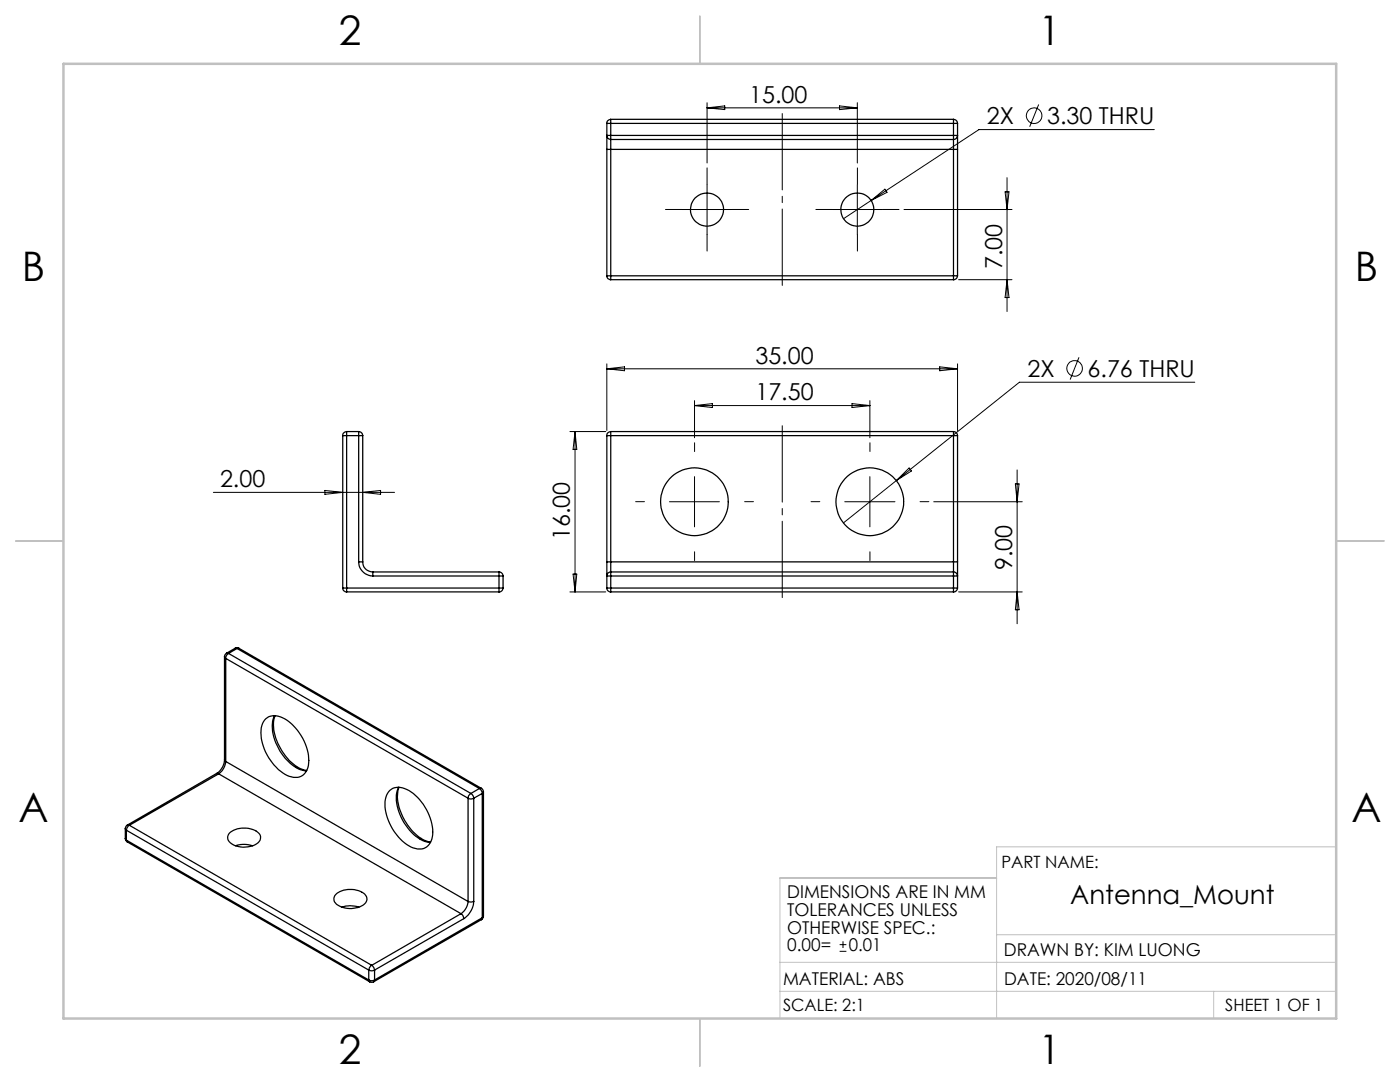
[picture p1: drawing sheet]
<svg xmlns="http://www.w3.org/2000/svg" width="279mm" height="216mm" viewBox="0 0 279 216" stroke-linecap="round" stroke-linejoin="round" font-family="sans-serif">
<g fill="none" stroke="#000" stroke-width=".2">
<path d="M141.1 20.5v12M141.1 36.8v10M141.1 21.5h30M141.1 21.5l3.5-.4v.8zM167.5 21.1l3.6 .4-3.6 .4zM171.1 20.5v12M171.1 36.8v10M200.6 38.3h.8l-.4 3.5zM201 35.5v26.7M207.3 20.8l-1.8 4.5M230.4 25.9h-35l-27.1 17.7M136.1 41.8h10"/>
<path d="M166.1 41.8h10M173.8 40l2.8-2.3 .4 .7zM180.4 41.8h21.6M191.3 55.8h10.7M201 55.8l.4 3.6h-.8zM121.1 72.6v13.3M121.1 73.6h70M121.1 73.6l3.5-.4v.8zM138.6 79.9v7.4M173.6 79.9v7.4M187.5 73.2l3.6 .4-3.6 .4zM191.1 72.6v13.3"/>
<path d="M215.3 71.3l-1.7 4.4M238.4 76.3h-35l-35.1 28.1M42.6 98.2h36.1M64.8 97.9l3.6 .3-3.6 .4zM72.4 98.2l3.6-.3v.7zM113.7 86.1h7.2M114.8 86.1v32M114.8 86.1l.3 3.6h-.7zM138.6 95.1v10M138.6 80.9h35M138.6 80.9l3.6-.4v.8zM170 80.5l3.6 .4-3.6 .4z"/>
<path d="M173.6 95.1v10M178.9 95.9l2.5-2.5 .5 .6zM202.6 96.6h.8l-.4 3.5zM203 93.8v30.7M113.7 118.1h7.2M114.4 114.5h.7l-.3 3.6zM133.6 100.1h10M168.6 100.1h10M186.3 100.1h17.7M191.3 118.1h12.7M203 118.1l.4 3.6h-.8zM167.6 189.8h1.3"/>
<path d="M167.6 188.5h1.3M168.2 187.8v1.4"/>
<circle cx="206.4" cy="23.1" r="1.56"/>
<circle cx="214.5" cy="73.5" r="1.55"/>
</g>
<path d="M156.1 57.8v-36M156.1 84.1v36" fill="none" stroke="#000" stroke-width=".2" stroke-dasharray="15.2 1.3 1.3 1.3" stroke-dashoffset="-.9"/>
<g fill="none" stroke="#000" stroke-width=".2" stroke-dasharray="15.2 1.3 1.3 1.3">
<path d="M141.1 36.8v-3.3M171.1 36.8v-3.3M136.1 41.8h-3.3M141.1 46.8v3.3M146.1 41.8h3.3M166.1 41.8h-3.3M171.1 46.8v3.3M176.1 41.8h3.3M138.6 90.1v-1.8M173.6 90.1v-1.8M128.6 100.1h-1.7M138.6 110.1v1.8"/>
<path d="M148.6 100.1h1.8M163.6 100.1h-1.7M173.6 110.1v1.8M183.6 100.1h1.8"/>
</g>
<path d="M198.9 175.2h-43.3v28M266.7 169h-67.8v34.2M155.6 192h111.1M155.6 197.8h111.1M198.9 186.5h67.8M242.2 197.8v5.4" fill="none" stroke="#c0c0c0" stroke-width=".2"/>
<path d="M139.7 3.2v9.5M3.1 107.9h9.6M266.7 107.9h9.5M139.7 203.2v9.6" fill="none" stroke="#c0c0c0" stroke-width=".25"/>
<path d="M12.7 12.7h254v190.5h-254z" fill="none" stroke="#c0c0c0" stroke-width=".5"/>
<g fill="none" stroke="#000" stroke-width=".25">
<path d="M121.1 24.6h.8M121.1 27h.8M121.1 27a.78 .78 0 0 0 .8 .8M121.1 29.8h.8M121.1 27v2.8M121.1 24.6v2.4M121.1 29.8v25.2M121.9 23.8a.78 .78 0 0 0-.8 .8M121.9 23.8v.8M121.9 27v.8M121.9 27.8v2M121.9 24.6v2.4"/>
<path d="M121.9 29.8v25.2M121.9 27h68.4M121.9 24.6h68.4M121.9 23.8h68.4M121.9 27.8h68.4M121.9 29.8h68.4M190.3 24.6h.8M190.3 27h.8M190.3 23.8v.8M190.3 23.8a.85 .85 0 0 1 .8 .8M190.3 27v.8M190.3 29.8h.8"/>
<path d="M190.3 27.8v2M190.3 24.6v2.4M190.3 29.8v25.2M191.1 27a.85 .85 0 0 1-.8 .8M191.1 27v2.8M191.1 24.6v2.4M191.1 29.8v25.2M121.1 55h.8M121.1 55a.73 .73 0 0 0 .8 .8M121.9 55v.8M121.9 55h68.4M121.9 55.8h68.4"/>
<path d="M190.3 55h.8M190.3 55v.8M191.1 55a.78 .78 0 0 1-.8 .8M68.4 86.9h.8M68.4 86.9v30.4M69.2 86.1a.78 .78 0 0 0-.8 .8M69.2 86.1v.8M69.2 86.9h2.4M69.2 86.1h2.4M69.2 86.9v30.4M71.6 86.1v.8M71.6 86.1a.85 .85 0 0 1 .8 .8"/>
<path d="M71.6 86.9h.8M71.6 86.9v25.2M72.4 86.9v25.2M121.1 86.9h.8M121.1 86.9v25.2M121.9 86.1v.8M121.9 86.1a.78 .78 0 0 0-.8 .8M121.9 86.9v25.2M121.9 86.9h68.4M121.9 86.1h68.4M190.3 86.9h.8M190.3 86.1v.8"/>
<path d="M190.3 86.1a.85 .85 0 0 1 .8 .8M190.3 86.9v25.2M191.1 86.9v25.2M68.4 117.3a.73 .73 0 0 0 .8 .8M68.4 117.3h.8M69.2 117.3v.8M69.2 117.3h30.4M69.2 118.1h30.4M71.6 112.1a2.88 2.88 0 0 0 2.8 2.8M71.6 112.1h.8M72.4 112.1a1.97 1.97 0 0 0 2 2M74.4 114.1v.8"/>
<path d="M74.4 114.9h25.2M74.4 114.1h25.2M99.6 117.3v.8M99.6 114.1v.8M99.6 117.3h.8M99.6 114.9h.8M99.6 114.1a.85 .85 0 0 1 .8 .8M99.6 114.9v2.4M100.4 117.3a.78 .78 0 0 1-.8 .8M100.4 114.9v2.4M121.1 117.3a.73 .73 0 0 0 .8 .8M121.1 117.3h.8"/>
<path d="M121.1 114.9h.8M121.1 112.1h.8M121.1 112.1v2.8M121.1 114.9v2.4M121.9 117.3v.8M121.9 114.1v.8M121.9 114.1a.78 .78 0 0 0-.8 .8M121.9 112.1v2M121.9 117.3h68.4M121.9 114.9v2.4M121.9 114.9h68.4M121.9 114.1h68.4"/>
<path d="M121.9 118.1h68.4M121.9 112.1h68.4M190.3 114.9h.8M190.3 114.1v.8M190.3 114.1a.85 .85 0 0 1 .8 .8M190.3 117.3h.8M190.3 117.3v.8M190.3 112.1v2M190.3 112.1h.8M190.3 114.9v2.4M191.1 117.3a.78 .78 0 0 1-.8 .8M191.1 112.1v2.8"/>
<path d="M191.1 114.9v2.4M44.8 131.1l.2 .3M44.8 131.1v20.5M45 131.4l48.4 27.9M45 131.4v20.5M45.2 130.4l-.3 .2-.1 .5M45.2 130.4h.4M45.6 130.4a1.11 1.11 0 0 0-.6 1M45.6 130.4l48.4 27.9M46.9 129.4l.3-.1 .5 .1M46.9 129.4h.4M46.9 129.4l-1.7 1"/>
<path d="M47.3 129.4l-1.7 1M47.3 129.4l48.4 27.9M47.7 129.4h-.4M47.7 129.4l48.4 27.9M43.2 154.3l.4 .1M43.2 154.3l-17.8 10.3M43.6 154.4l-17.8 10.3M43.6 154.4l48.4 27.9M44.8 151.6a3.4 3.4 0 0 1-1.6 2.7M44.8 151.6l.2 .3M45 151.9a3.4 3.4 0 0 1-1.4 2.5M45 151.9l48.4 28"/>
<path d="M53 143.4a3.1 3.1 0 0 1 3.8 0 9.9 9.9 0 0 1 4.7 9.7 2.62 2.62 0 0 1-3.8 1.8 10 10 0 0 1-5.6-9.7l.3-.8zM54.8 142.8a7.3 7.3 0 0 0 .8 6.5 8.2 8.2 0 0 0 5.3 4.5h.3M54.9 142.8a7.8 7.8 0 0 0 1.1 6.6 8.2 8.2 0 0 0 5.2 4.3M77.8 157.7a3.1 3.1 0 0 1 3.8 0 10.3 10.3 0 0 1 4.7 9.3 2.64 2.64 0 0 1-3.8 2.2 10 10 0 0 1-5.6-9.7l.3-.8zM79.6 157.1a6.9 6.9 0 0 0 .4 6 8.4 8.4 0 0 0 5.6 5h.3M79.6 157.1a9 9 0 0 0 2.1 8 7.1 7.1 0 0 0 4.2 2.9M93.4 159.3l.4 .1 .7-.1M93.4 159.3v20.6M94 158.3l.3 .3 .2 .7M94 158.3l-.5 .6-.1 .4M94.5 159.3v20.6M95.7 157.3l.3 .3 .2 .7"/>
<path d="M95.7 157.3l-1.7 1M96.1 157.3l.4 .7M96.1 157.3h-.4M96.2 158.3l-1.7 1M96.2 158.3v24.8M96.5 158l-.3 .3M96.5 158v24.8M25 167.3l.1 .4 .3 .3M25 165.3l.2 .4M25 167.3l.2 .3M25 165.3v2M25.2 167.6l.2 .4"/>
<path d="M25.2 165.7l48.4 27.9M25.2 167.6l48.4 27.9M25.2 165.7v1.9M25.4 164.6l-.3 .3-.1 .4M25.4 164.6l.4 .1M25.4 168l48.4 27.9M25.8 164.7l-.4 .4-.2 .6M25.8 164.7l48.4 27.9M45.8 166.2a4.7 4.7 0 0 1 6 .2 1.44 1.44 0 0 1-.8 2.1 4.5 4.5 0 0 1-5.4-.8l-.2-.7zM47 168.8a5.1 5.1 0 0 1 3.4 0M67 178.5a4.6 4.6 0 0 1 6 .2 1.53 1.53 0 0 1-1.2 2.2 4.5 4.5 0 0 1-5-.9l-.2-.8zM93.4 179.9l.4 .1 .7-.1"/>
<path d="M93.4 179.9a3.3 3.3 0 0 1-1.4 2.4M94.5 179.9a4.5 4.5 0 0 1-1.9 3.4M68.2 181a5.2 5.2 0 0 1 3.4 0M73.6 193.6l.4 .1 .8-.1M73.6 195.5l.4 .2 .8-.2M73.6 195.5l.2 .4M73.6 193.6v1.9M73.8 195.9l.2 .1 .6-.1M74.2 192.6l-.4 .4-.2 .6M74.2 192.6l.4 .4 .2 .6M74.8 195.5l-.2 .4M74.8 193.6v1.9"/>
<path d="M92 182.3l.3 .3 .3 .7M92 182.3l-17.8 10.3M92.6 183.3l-17.8 10.3M96.1 183.5l-21.5 12.4M96.2 183.1l-.1 .4M96.2 183.1l-21.4 12.4M96.5 182.8l-.2 .5-.2 .2M96.5 182.8l-.3 .3"/>
<circle cx="141.1" cy="41.8" r="3.3"/>
<circle cx="171.1" cy="41.8" r="3.3"/>
<circle cx="138.6" cy="100.1" r="6.8"/>
<circle cx="173.6" cy="100.1" r="6.8"/>
</g>
<g font-size="8.1">
<text x="67.6" y="8.9">2</text>
<text x="207.3" y="8.9">1</text>
<text x="4.4" y="56.2">B</text>
<text x="270.4" y="56.2">B</text>
<text x="3.7" y="164.1">A</text>
<text x="269.7" y="164.1">A</text>
<text x="67.6" y="212.4">2</text>
<text x="207.3" y="212.4">1</text>
</g>
<text font-size="5.3" x="213.6" y="180.3">Antenna_Mount</text>
<g font-size="4.7">
<text x="149.5" y="20.5">15.00</text>
<text x="197" y="24.8">2X</text>
<text x="209" y="24.8">3.30 THRU</text>
<text x="200" y="53.7" transform="rotate(-90 200 53.7)">7.00</text>
<text x="150.8" y="72.6">35.00</text>
<text x="205" y="75.2">2X</text>
<text x="217" y="75.2">6.76 THRU</text>
<text x="150.8" y="79.9">17.50</text>
<text x="43.9" y="97.2">2.00</text>
<text x="113.7" y="107.8" transform="rotate(-90 113.7 107.8)">16.00</text>
<text x="202" y="113.7" transform="rotate(-90 202 113.7)">9.00</text>
</g>
<g font-size="3.5">
<text x="157.1" y="179.2">DIMENSIONS ARE IN MM</text>
<text x="157.1" y="182.8">TOLERANCES UNLESS</text>
<text x="157.1" y="186.3">OTHERWISE SPEC.:</text>
<text x="157.1" y="189.8">0.00=</text>
<text x="169.4" y="189.8">0.01</text>
<text x="200.3" y="190.7">DRAWN BY: KIM LUONG</text>
<text x="156.3" y="196.6">MATERIAL: ABS</text>
<text x="200.4" y="196.6">DATE: 2020/08/11</text>
</g>
<g font-size="3.4">
<text x="199.8" y="173.1">PART NAME:</text>
<text x="156.3" y="201.7">SCALE: 2:1</text>
<text x="244.5" y="201.7">SHEET 1 OF 1</text>
</g>
</svg>
